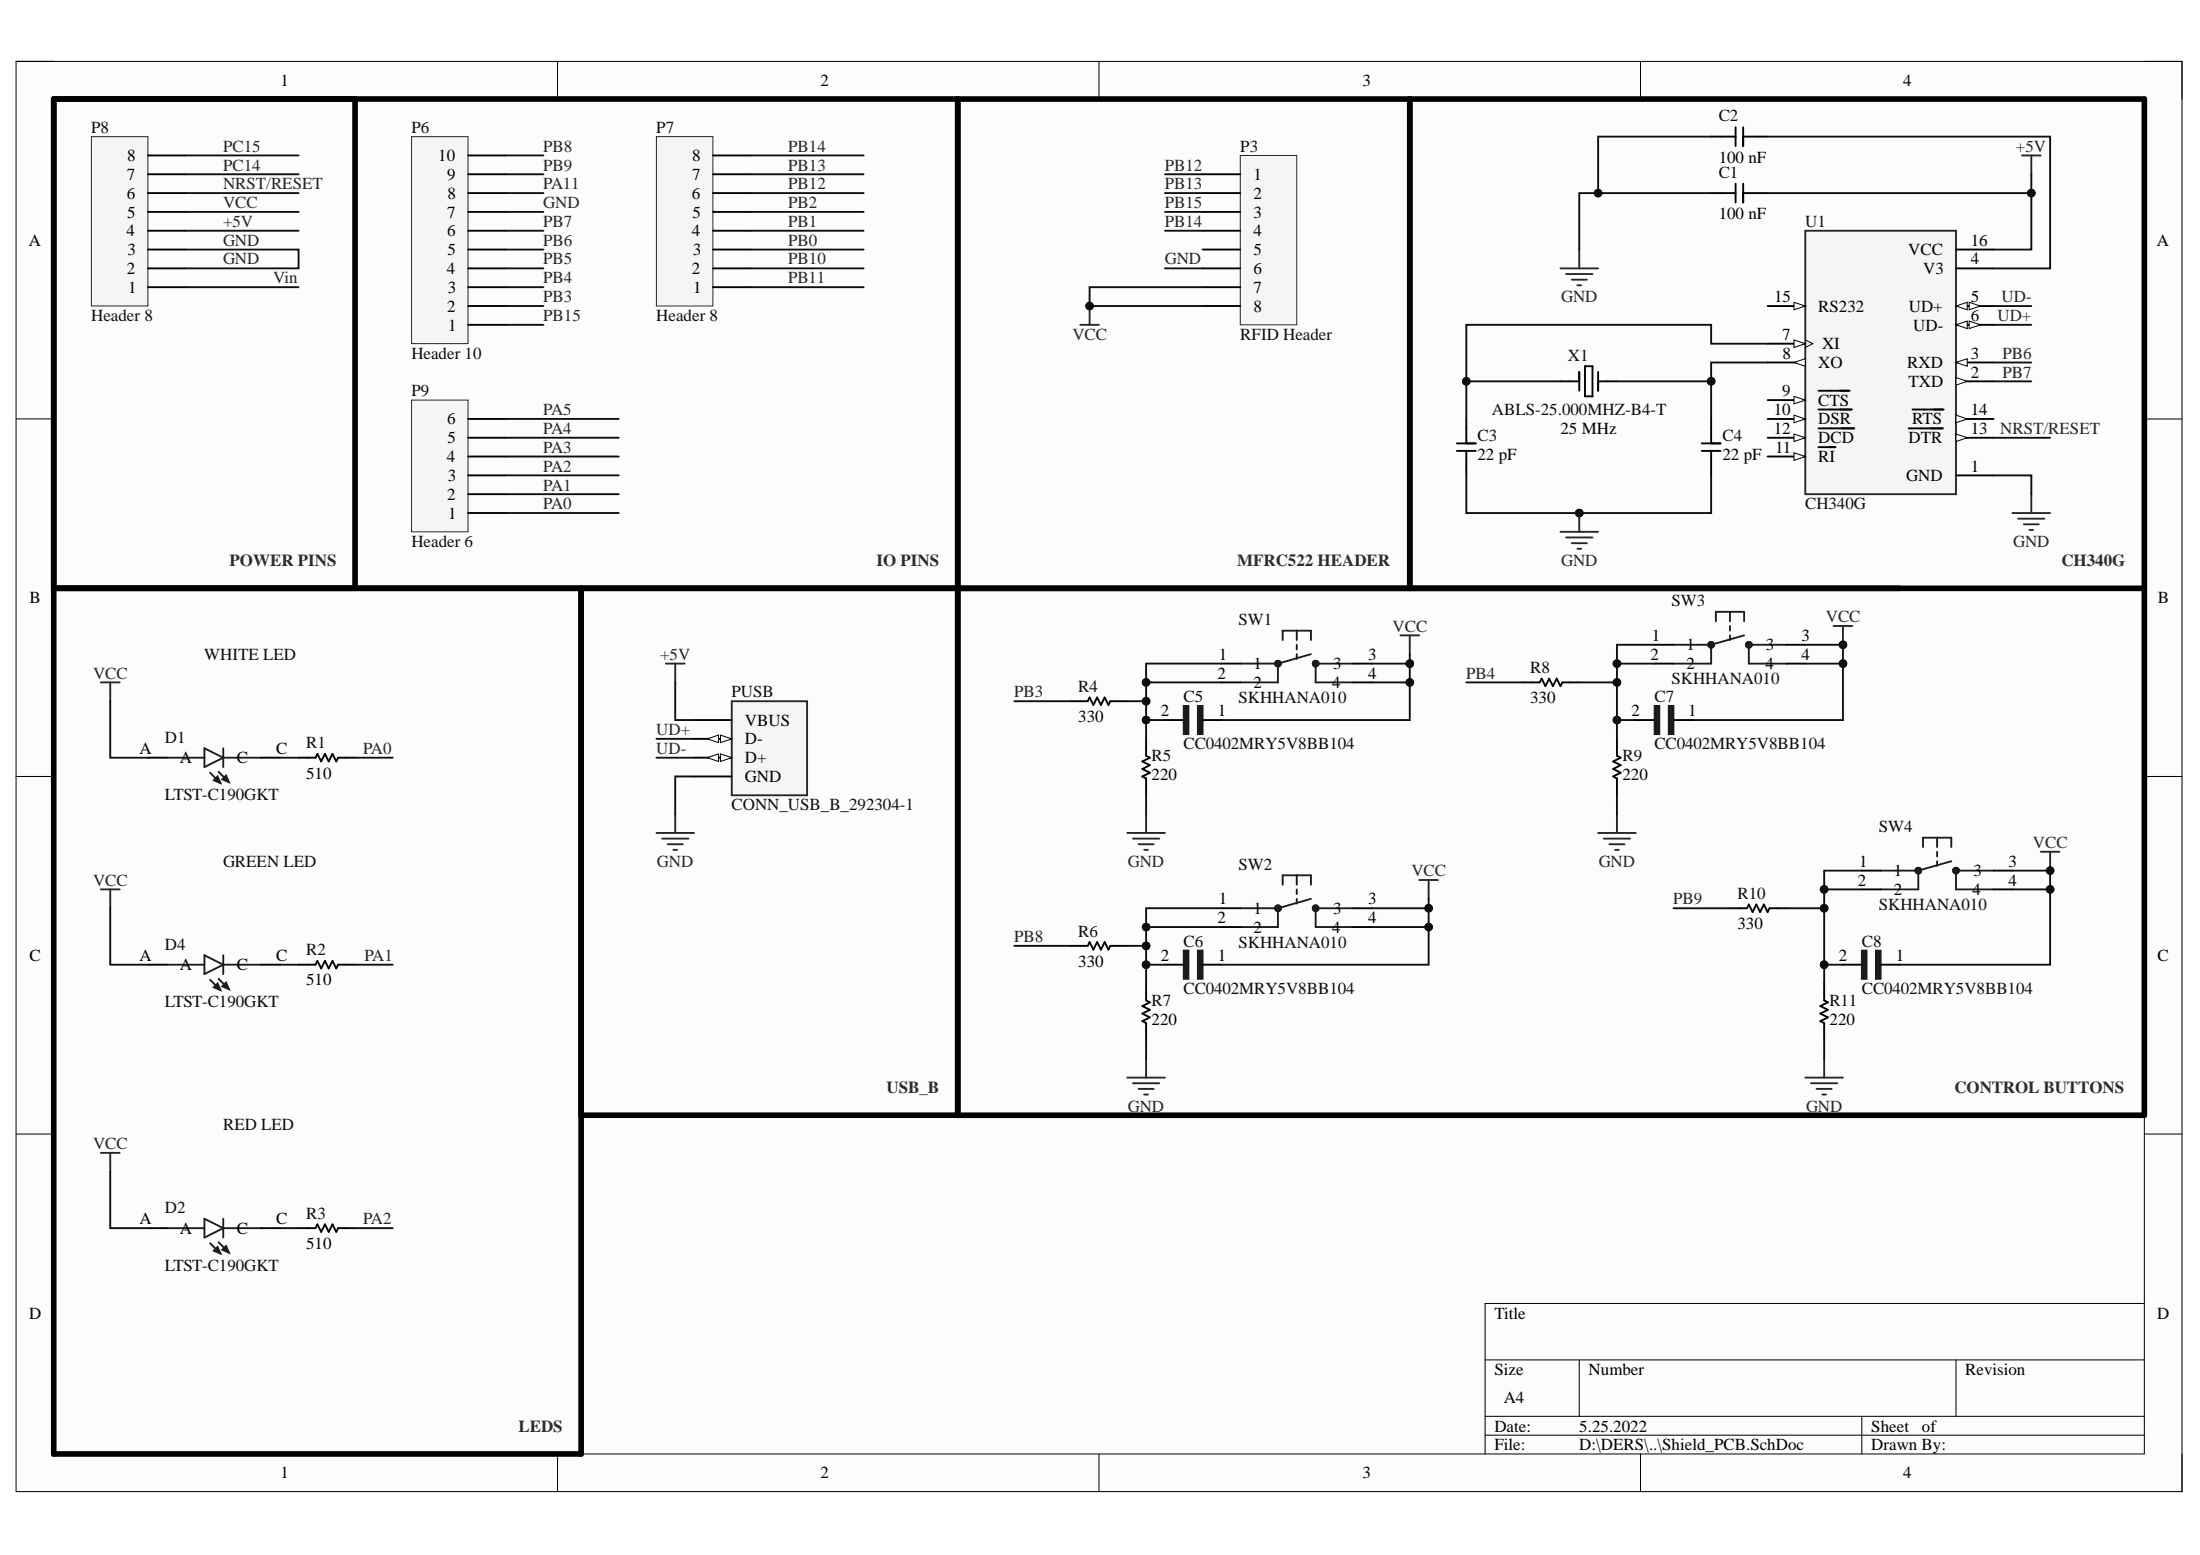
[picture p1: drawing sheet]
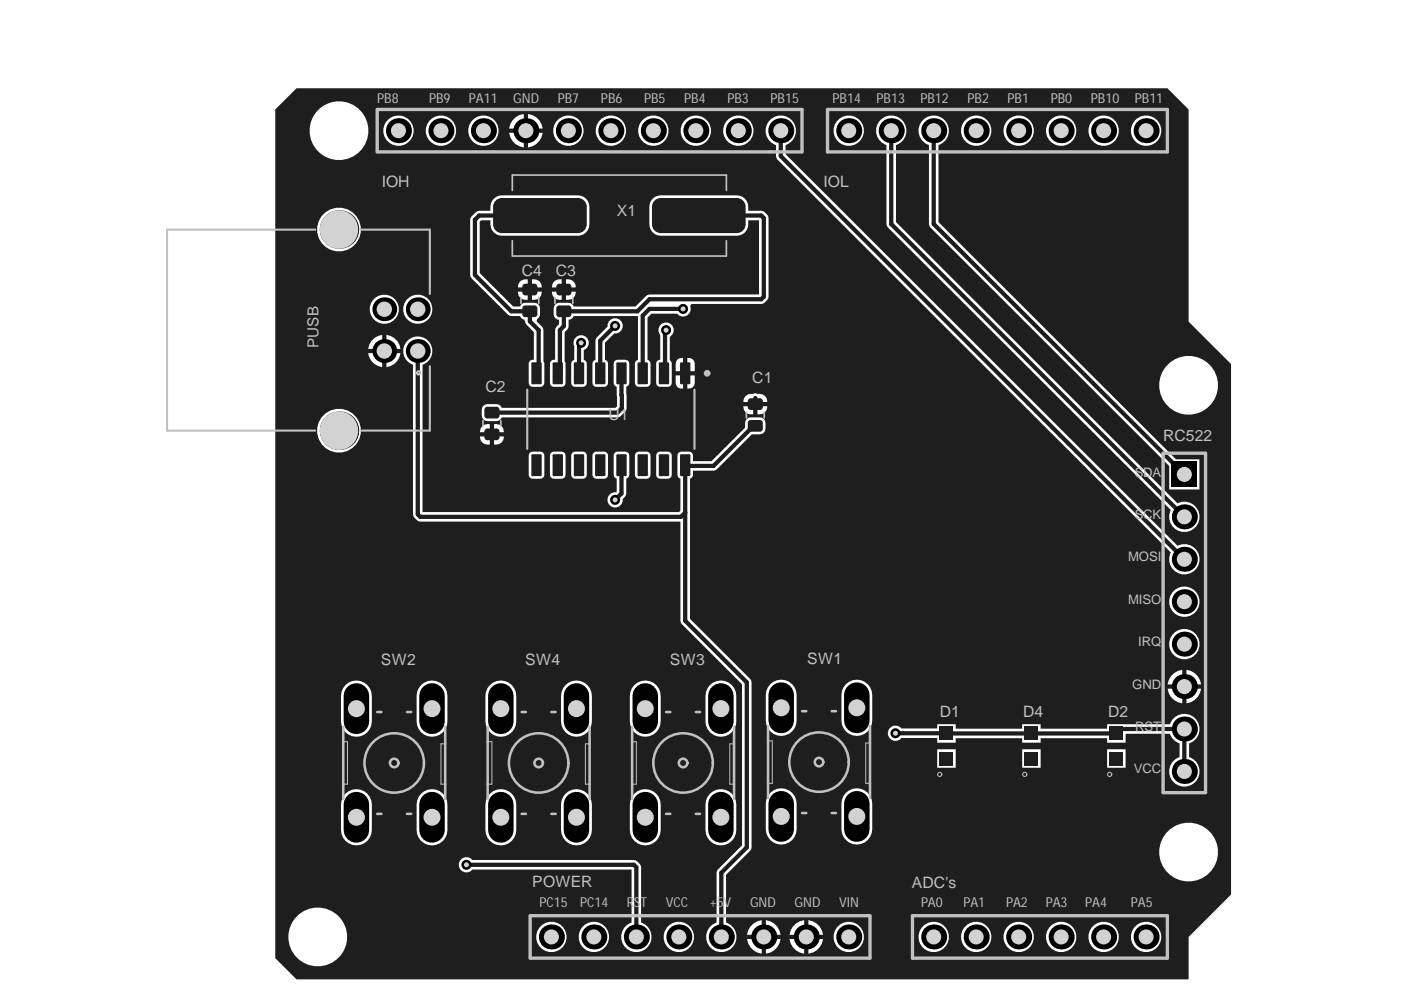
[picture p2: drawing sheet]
# Altium project STM32Shield.PrjPcb
Designed By: Burak Kaan Şahin; Drawn By: Burak Kaan Şahin; Project: STM32F103 RFID Shield
1 sheet, 34 parts. Net scope: global (net labels, ports and power ports of the same name join across sheets).
Board file: Shield_PCB.PcbDoc

## Sheet Shield_PCB.SchDoc
size 292 x 193 mm; Date: 31.03.2022; DrawnBy: Burak Kaan Şahin; Organization: Dumlupınar Üniversitesi; SheetNumber: 1; SheetTotal: 1

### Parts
C1  Capacitance: 100 nF  [SAMSUNG_CAP_0603_090]  (hidden comment: CL10B222KB8NNNC)
C2  Capacitance: 100 nF  [SAMSUNG_CAP_0603_090]  (hidden comment: CL10B222KB8NNNC)
C3  Capacitance: 22 pF  [SAMSUNG_CAP_0603_090]  (hidden comment: CL10B222KB8NNNC)
C4  Capacitance: 22 pF  [SAMSUNG_CAP_0603_090]  (hidden comment: CL10B222KB8NNNC)
C5  CC0402MRY5V8BB104  [CAPC1005X55N]
C6  CC0402MRY5V8BB104  [CAPC1005X55N]
C7  CC0402MRY5V8BB104  [CAPC1005X55N]
C8  CC0402MRY5V8BB104  [CAPC1005X55N]
D1  LTST-C190GKT  [LEDM1608X80]
D2  LTST-C190GKT  [LEDM1608X80]
D4  LTST-C190GKT  [LEDM1608X80]
P3  RFID Header  [HDR1X8]
P6  Header 10  [HDR1X10]
P7  Header 8  [HDR1X8]
P8  Header 8  [HDR1X8]
P9  Header 6  [HDR1X6]
PUSB  CONN_USB_B_292304-1  [TE_292304-1]
R1  Resistance: 510  [ROYALOHM_RES_0603]  (hidden comment: 0603SAJ0331T5E)
R2  Resistance: 510  [ROYALOHM_RES_0603]  (hidden comment: 0603SAJ0331T5E)
R3  Resistance: 510  [ROYALOHM_RES_0603]  (hidden comment: 0603SAJ0331T5E)
R4  Resistance: 330  [ROYALOHM_RES_0603]  (hidden comment: 0603SAJ0331T5E)
R5  Resistance: 220  [ROYALOHM_RES_0603]  (hidden comment: 0603SAJ0331T5E)
R6  Resistance: 330  [ROYALOHM_RES_0603]  (hidden comment: 0603SAJ0331T5E)
R7  Resistance: 220  [ROYALOHM_RES_0603]  (hidden comment: 0603SAJ0331T5E)
R8  Resistance: 330  [ROYALOHM_RES_0603]  (hidden comment: 0603SAJ0331T5E)
R9  Resistance: 220  [ROYALOHM_RES_0603]  (hidden comment: 0603SAJ0331T5E)
R10  Resistance: 330  [ROYALOHM_RES_0603]  (hidden comment: 0603SAJ0331T5E)
R11  Resistance: 220  [ROYALOHM_RES_0603]  (hidden comment: 0603SAJ0331T5E)
SW1  SKHHANA010  [SW_SKHHANA010]
SW2  SKHHANA010  [SW_SKHHANA010]
SW3  SKHHANA010  [SW_SKHHANA010]
SW4  SKHHANA010  [SW_SKHHANA010]
U1  CH340G  [SOIC127P600X180-16N]
X1  ABLS-25.000MHZ-B4-T  Frequency: 25 MHz  [ABRACON_HC-49/US]

### Blocks framed on the sheet
IO PINS: P6 P7 P9
POWER PINS: P8
MFRC522 HEADER: P3
CH340G: C1-C4 U1 X1

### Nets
+5V: C1.2 P8.4 PUSB.1(VBUS) U1.16(VCC)
GND: C1.1 C2.1 C3.1 C4.1 P3.6 P6.7 P8.2 P8.3 PUSB.4(GND) R5.1 R7.1 R9.1 R11.1 U1.1(GND)
VCC: C5.1 C6.1 C7.1 C8.1 D1.A D2.A D4.A P3.7 P3.8 P8.5 SW1.3 SW1.4 SW2.3 SW2.4 SW3.3 SW3.4 SW4.3 SW4.4
NRST/RESET: P8.6 U1.13(~{DTR})
PA0: P9.1 R1.2
PA1: P9.2 R2.2
PA2: P9.3 R3.2
PA3: P9.4
PA4: P9.5
PA5: P9.6
PA11: P6.8
PB0: P7.3
PB1: P7.4
PB2: P7.5
PB3: P6.2 R4.1
PB4: P6.3 R8.1
PB5: P6.4
PB6: P6.5 U1.3(RXD)
PB7: P6.6 U1.2(TXD)
PB8: P6.10 R6.1
PB9: P6.9 R10.1
PB10: P7.2
PB11: P7.1
PB12: P3.1 P7.6
PB13: P3.2 P7.7
PB14: P3.4 P7.8
PB15: P3.3 P6.1
PC14: P8.7
PC15: P8.8
UD+: PUSB.2(D-) U1.6(UD-)
UD-: PUSB.3(D+) U1.5(UD+)
Vin: P8.1
NetC2_2: C2.2 U1.4(V3)
NetC3_2: C3.2 U1.7(XI) X1.1
NetC4_2: C4.2 U1.8(XO) X1.2
NetC5_2: C5.2 R4.2 R5.2 SW1.1 SW1.2
NetC6_2: C6.2 R6.2 R7.2 SW2.1 SW2.2
NetC7_2: C7.2 R8.2 R9.2 SW3.1 SW3.2
NetC8_2: C8.2 R10.2 R11.2 SW4.1 SW4.2
NetD1_C: D1.C R1.1
NetD2_C: D2.C R3.1
NetD4_C: D4.C R2.1

Not connected (* = marked no-connect by the designer): P3 5; U1 9(~{CTS}) 10(~{DSR}) 11(~{RI}) 12(~{DCD}) 14(~{RTS}) 15(RS232)

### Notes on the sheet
- WHITE LED
- GREEN LED
- RED LED
- USB_B
- CONTROL BUTTONS
- LEDS
